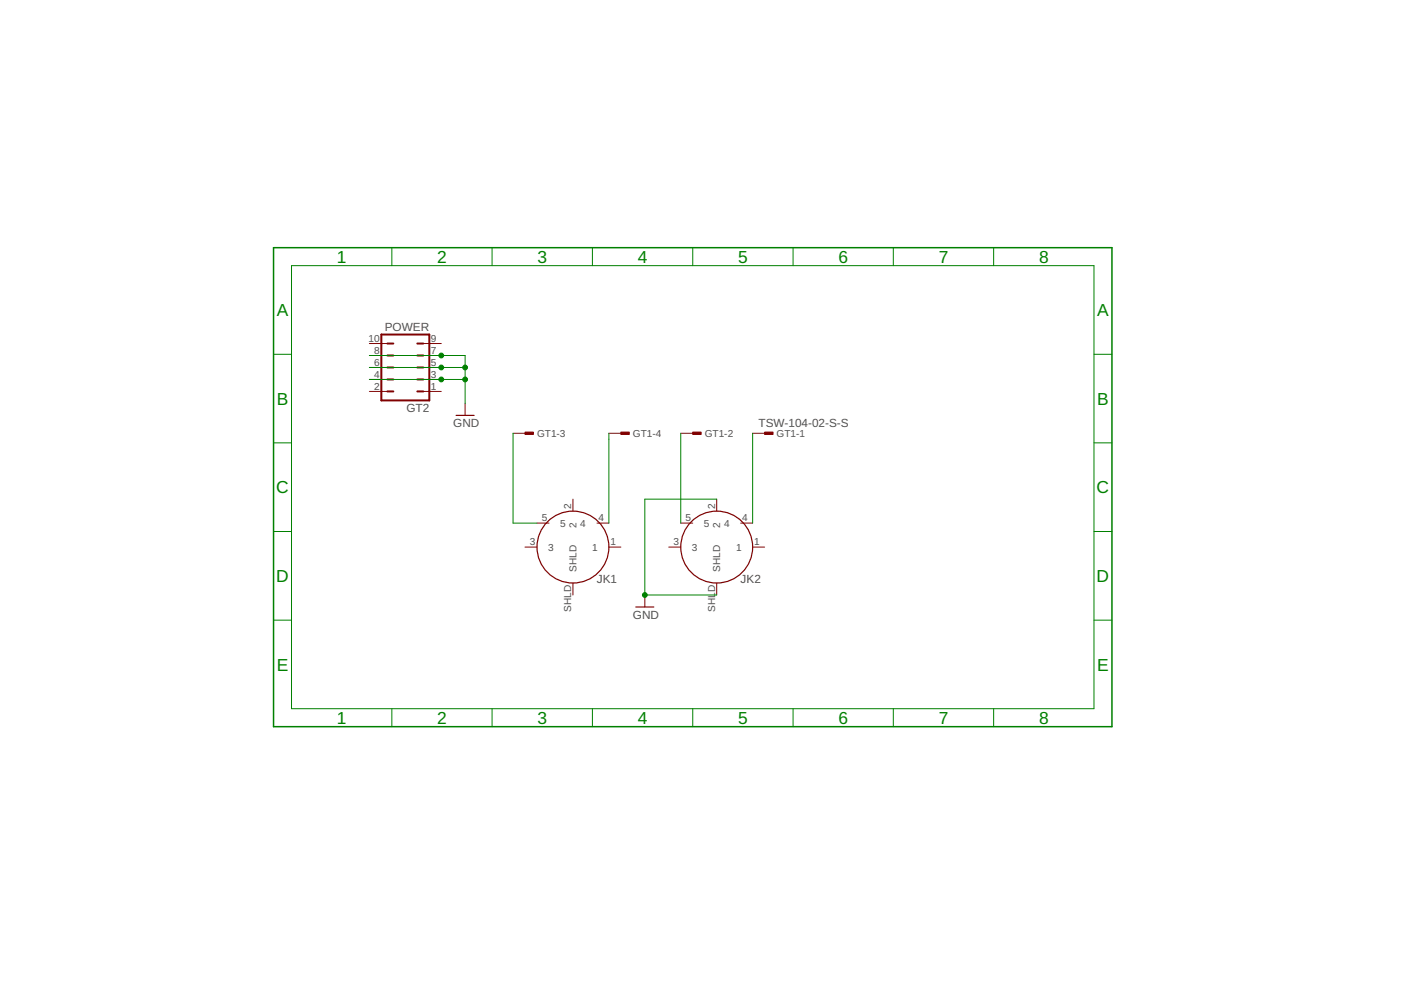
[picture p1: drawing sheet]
<svg xmlns="http://www.w3.org/2000/svg" width="297mm" height="210mm" viewBox="0 0 297 210" stroke-linecap="round" stroke-linejoin="round" font-family="sans-serif">
<g fill="none" stroke="#800000" stroke-width=".21">
<path d="M78.3 77.9h3.8M78.3 75.4h3.8M78.3 72.8h3.8M89.7 77.9h3.9M89.7 75.4h3.9M89.7 72.8h3.9M78.3 83h3.8M78.3 80.5h3.8M89.7 83h3.9M89.7 80.5h3.9M98.6 85.5v2.6M108.8 91.9h2.5"/>
<path d="M129.1 91.9h2.5M144.3 91.9h2.6M159.6 91.9h2.5M111.3 116h2.6M113.9 110.9h2.5M121.5 105.8v2.6M126.6 110.9h2.5M129.1 116h2.5M141.8 116h2.5M144.3 110.9h2.6M152 105.8v2.6M157 110.9h2.6"/>
<path d="M159.6 116h2.5M121.5 123.6v2.6M136.7 126.2v2.5M152 123.6v2.6"/>
</g>
<g fill="none" stroke="#800000" stroke-width=".25">
<path d="M96.7 88.1h3.8M134.8 128.7h3.8"/>
<circle cx="121.5" cy="116" r="7.6"/>
<circle cx="152" cy="116" r="7.6"/>
</g>
<g fill="#800000" stroke="#800000" stroke-width=".21">
<path d="M162.1 91.6h1.8v.5h-1.8z"/>
<path d="M146.9 91.6h1.8v.5h-1.8z"/>
<path d="M111.3 91.6h1.8v.5h-1.8z"/>
<path d="M131.6 91.6h1.8v.5h-1.8z"/>
</g>
<path d="M80.9 70.9h10.1v14h-10.1zM82.1 77.9h1.3M82.1 75.4h1.3M82.1 72.8h1.3M88.5 77.9h1.2M88.5 75.4h1.2M88.5 72.8h1.2M82.1 83h1.3M82.1 80.5h1.3M88.5 83h1.2M88.5 80.5h1.2" fill="none" stroke="#800000" stroke-width=".42"/>
<path d="M58 52.5h177.8v101.6h-177.8z" fill="none" stroke="#008000" stroke-width=".32"/>
<g fill="none" stroke="#008000" stroke-width=".21">
<path d="M61.8 56.3h170.1v94h-170.1zM83.1 52.5v3.8M104.3 52.5v3.8M125.6 52.5v3.8M146.9 52.5v3.8M168.1 52.5v3.8M189.4 52.5v3.8M210.7 52.5v3.8M58 75.1h3.8M78.3 75.4h20.3v10.1M78.3 77.9h20.3M231.9 75.1h3.9"/>
<path d="M58 93.9h3.8M78.3 80.5h20.3M108.8 91.9v19h5.1M129.1 91.9v19M144.3 91.9v19M159.6 91.9v19M231.9 93.9h3.9M58 112.7h3.8M152 105.8h-15.3v20.4h15.3M231.9 112.7h3.9M58 131.5h3.8M231.9 131.5h3.9"/>
<path d="M83.1 150.3v3.8M104.3 150.3v3.8M125.6 150.3v3.8M146.9 150.3v3.8M168.1 150.3v3.8M189.4 150.3v3.8M210.7 150.3v3.8"/>
</g>
<g fill="#008000" stroke="#008000" stroke-width=".21">
<circle cx="136.7" cy="126.2" r=".51"/>
<circle cx="98.6" cy="80.5" r=".51"/>
<circle cx="98.6" cy="77.9" r=".51"/>
<circle cx="93.6" cy="75.4" r=".51"/>
<circle cx="93.6" cy="77.9" r=".51"/>
<circle cx="93.6" cy="80.5" r=".51"/>
</g>
<g font-size="3.7" fill="#008000">
<text x="71.4" y="55.7">1</text>
<text x="92.7" y="55.7">2</text>
<text x="114" y="55.7">3</text>
<text x="135.2" y="55.7">4</text>
<text x="156.5" y="55.7">5</text>
<text x="177.8" y="55.7">6</text>
<text x="199" y="55.7">7</text>
<text x="220.3" y="55.7">8</text>
<text x="58.7" y="67">A</text>
<text x="232.6" y="67">A</text>
<text x="58.7" y="85.8">B</text>
<text x="232.6" y="85.8">B</text>
<text x="58.6" y="104.6">C</text>
<text x="232.5" y="104.6">C</text>
<text x="58.6" y="123.4">D</text>
<text x="232.5" y="123.4">D</text>
<text x="58.7" y="142.2">E</text>
<text x="232.6" y="142.2">E</text>
<text x="71.4" y="153.5">1</text>
<text x="92.7" y="153.5">2</text>
<text x="114" y="153.5">3</text>
<text x="135.2" y="153.5">4</text>
<text x="156.5" y="153.5">5</text>
<text x="177.8" y="153.5">6</text>
<text x="199" y="153.5">7</text>
<text x="220.3" y="153.5">8</text>
</g>
<g font-size="2.5" fill="#505050">
<text x="81.6" y="70.2">POWER</text>
<text x="86.2" y="87.3">GT2</text>
<text x="96.1" y="90.6">GND</text>
<text x="160.8" y="90.6">TSW-104-02-S-S</text>
<text x="126.6" y="123.6">JK1</text>
<text x="157" y="123.6">JK2</text>
<text x="134.2" y="131.2">GND</text>
</g>
<g font-size="2.1" fill="#505050">
<text x="78.1" y="72.5">10</text>
<text x="79.3" y="77.6">6</text>
<text x="79.3" y="75">8</text>
<text x="91.4" y="77.6">5</text>
<text x="91.4" y="75">7</text>
<text x="91.4" y="72.5">9</text>
<text x="79.3" y="82.6">2</text>
<text x="79.3" y="80.1">4</text>
<text x="91.4" y="82.6">1</text>
<text x="91.4" y="80.1">3</text>
<text x="113.9" y="92.6">GT1-3</text>
<text x="134.2" y="92.6">GT1-4</text>
<text x="149.4" y="92.6">GT1-2</text>
<text x="164.6" y="92.6">GT1-1</text>
<text x="114.9" y="110.6">5</text>
<text x="118.7" y="111.7">5</text>
<text x="121.1" y="108" transform="rotate(-90 121.1 108)">2</text>
<text x="122.2" y="111.9" transform="rotate(-90 122.2 111.9)">2</text>
<text x="123" y="111.7">4</text>
<text x="126.9" y="110.6">4</text>
<text x="145.3" y="110.6">5</text>
<text x="149.2" y="111.7">5</text>
<text x="151.6" y="108" transform="rotate(-90 151.6 108)">2</text>
<text x="152.7" y="111.9" transform="rotate(-90 152.7 111.9)">2</text>
<text x="153.5" y="111.7">4</text>
<text x="157.4" y="110.6">4</text>
<text x="112.3" y="115.6">3</text>
<text x="116.2" y="116.8">3</text>
<text x="125.6" y="116.8">1</text>
<text x="129.5" y="115.6">1</text>
<text x="142.8" y="115.6">3</text>
<text x="146.7" y="116.8">3</text>
<text x="156" y="116.8">1</text>
<text x="159.9" y="115.6">1</text>
<text x="122.2" y="121.3" transform="rotate(-90 122.2 121.3)">SHLD</text>
<text x="152.7" y="121.3" transform="rotate(-90 152.7 121.3)">SHLD</text>
<text x="121.1" y="129.7" transform="rotate(-90 121.1 129.7)">SHLD</text>
<text x="151.6" y="129.7" transform="rotate(-90 151.6 129.7)">SHLD</text>
</g>
</svg>
